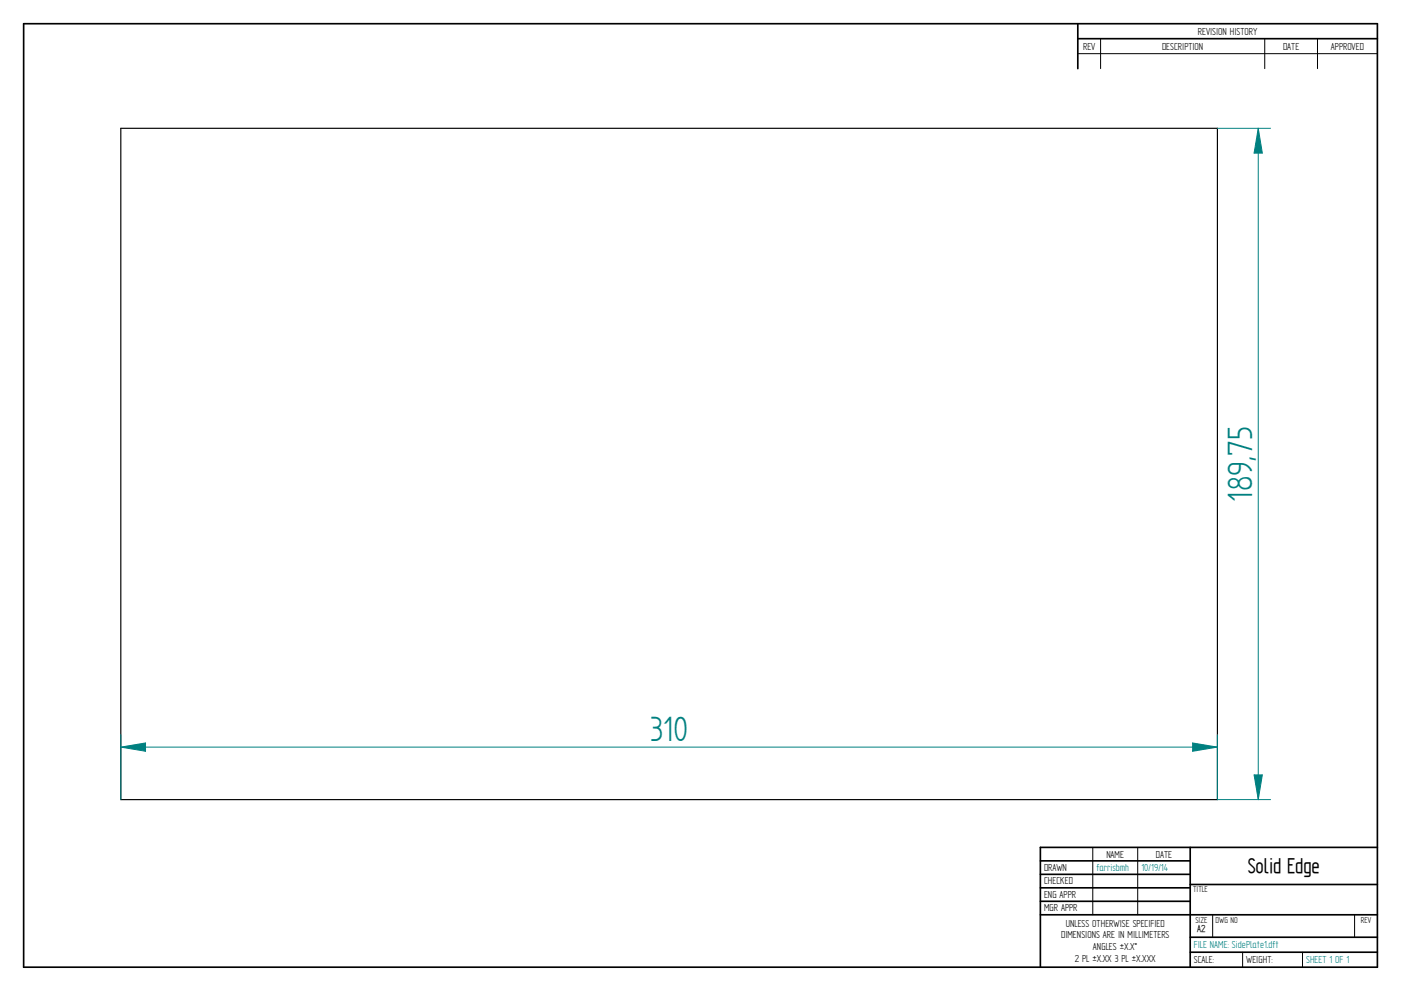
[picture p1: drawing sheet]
<svg xmlns="http://www.w3.org/2000/svg" width="594mm" height="420mm" viewBox="0 0 594 420" stroke-linecap="round" stroke-linejoin="round" font-family="sans-serif">
<g fill="none" stroke="#000" stroke-width=".71">
<path d="M10 10.1h574.1v400h-574.1zM457 10.1v19M457 16.4h127.1M504.7 359.3v50.8M584.1 359.3h-142.9v50.8M441.2 365h63.5M441.2 370.7h63.5M441.2 376.4h63.5M504.7 375h79.4M441.2 382.1h63.5M441.2 387.8h142.9M504.7 397.4h79.4"/>
<path d="M504.7 403.7h79.4"/>
</g>
<path d="M466.7 16.4v12.7M536.3 16.4v12.7M558.7 16.4v12.7M457 22.8h127.1M463.4 359.3v28.5M482.4 359.3v28.5M514.2 387.9v9.5M574.4 387.9v9.5M526.9 403.7v6.4M552.3 403.7v6.4" fill="none" stroke="#000" stroke-width=".42"/>
<path d="M51.2 54.4h465v284.6h-465z" fill="none" stroke="#000" stroke-width=".49"/>
<path d="M531.8 328.5h3.5l-1.8 10.5z" fill="none" stroke="#008080" stroke-width=".42"/>
<path d="M531.8 328.5h3.5l-1.8 10.5z" fill="#008080"/>
<path d="M533.5 54.4l1.8 10.5h-3.5z" fill="none" stroke="#008080" stroke-width=".42"/>
<path d="M533.5 54.4l1.8 10.5h-3.5z" fill="#008080"/>
<path d="M516.2 54.4h22.6M533.5 54.4v284.6M51.2 316.8l10.5-1.8v3.5zM516.2 339h22.6" fill="none" stroke="#008080" stroke-width=".42"/>
<path d="M51.2 316.8l10.5-1.8v3.5z" fill="#008080"/>
<path d="M505.7 315l10.5 1.8-10.5 1.7z" fill="none" stroke="#008080" stroke-width=".42"/>
<path d="M505.7 315l10.5 1.8-10.5 1.7z" fill="#008080"/>
<path d="M51.2 311.5v27.5M51.2 316.8h465M516.2 311.5v27.5" fill="none" stroke="#008080" stroke-width=".42"/>
<g font-size="16.9" fill="#008080">
<text x="530.9" y="212.7" transform="rotate(-90 530.9 212.7)">189,75</text>
<text x="275.7" y="314.1">310</text>
</g>
<text font-size="10.1" x="529.1" y="370.2">Solid Edge</text>
<g font-size="4.9">
<text x="507.9" y="14.7">REVISION HISTORY</text>
<text x="459.3" y="21">REV</text>
<text x="492.7" y="21">DESCRIPTION</text>
<text x="544.1" y="21">DATE</text>
<text x="564.4" y="21">APPROVED</text>
<text x="469.1" y="363.6">NAME</text>
<text x="490.1" y="363.6">DATE</text>
<text x="442.7" y="369.3">DRAWN</text>
<text x="442.7" y="375">CHECKED</text>
<text x="442.7" y="380.7">ENG APPR</text>
<text x="442.7" y="386.4">MGR APPR</text>
<text x="452" y="392.9">UNLESS OTHERWISE SPECIFIED</text>
<text x="450" y="397.9">DIMENSIONS ARE IN MILLIMETERS</text>
<text x="455.8" y="407.9">2 PL ±X.XX 3 PL ±X.XXX</text>
<text x="463.5" y="402.9">ANGLES ±X.X°</text>
<text x="506.2" y="408.3">SCALE:</text>
<text x="528.4" y="408.3">WEIGHT:</text>
</g>
<g font-size="4.9" fill="#008080">
<text x="464.9" y="369.4">farrisbmh</text>
<text x="484" y="369.4">10/19/14</text>
<text x="506.2" y="402.1">FILE NAME: SidePlate1.dft</text>
<text x="553.8" y="408.4">SHEET 1 OF 1</text>
</g>
<text font-size="4.8" x="507.7" y="395.3">A2</text>
<g font-size="4.1">
<text x="506" y="378.3">TITLE</text>
<text x="506.9" y="391.1">SIZE</text>
<text x="515.5" y="391.1">DWG NO</text>
<text x="577.1" y="391.1">REV</text>
</g>
</svg>
